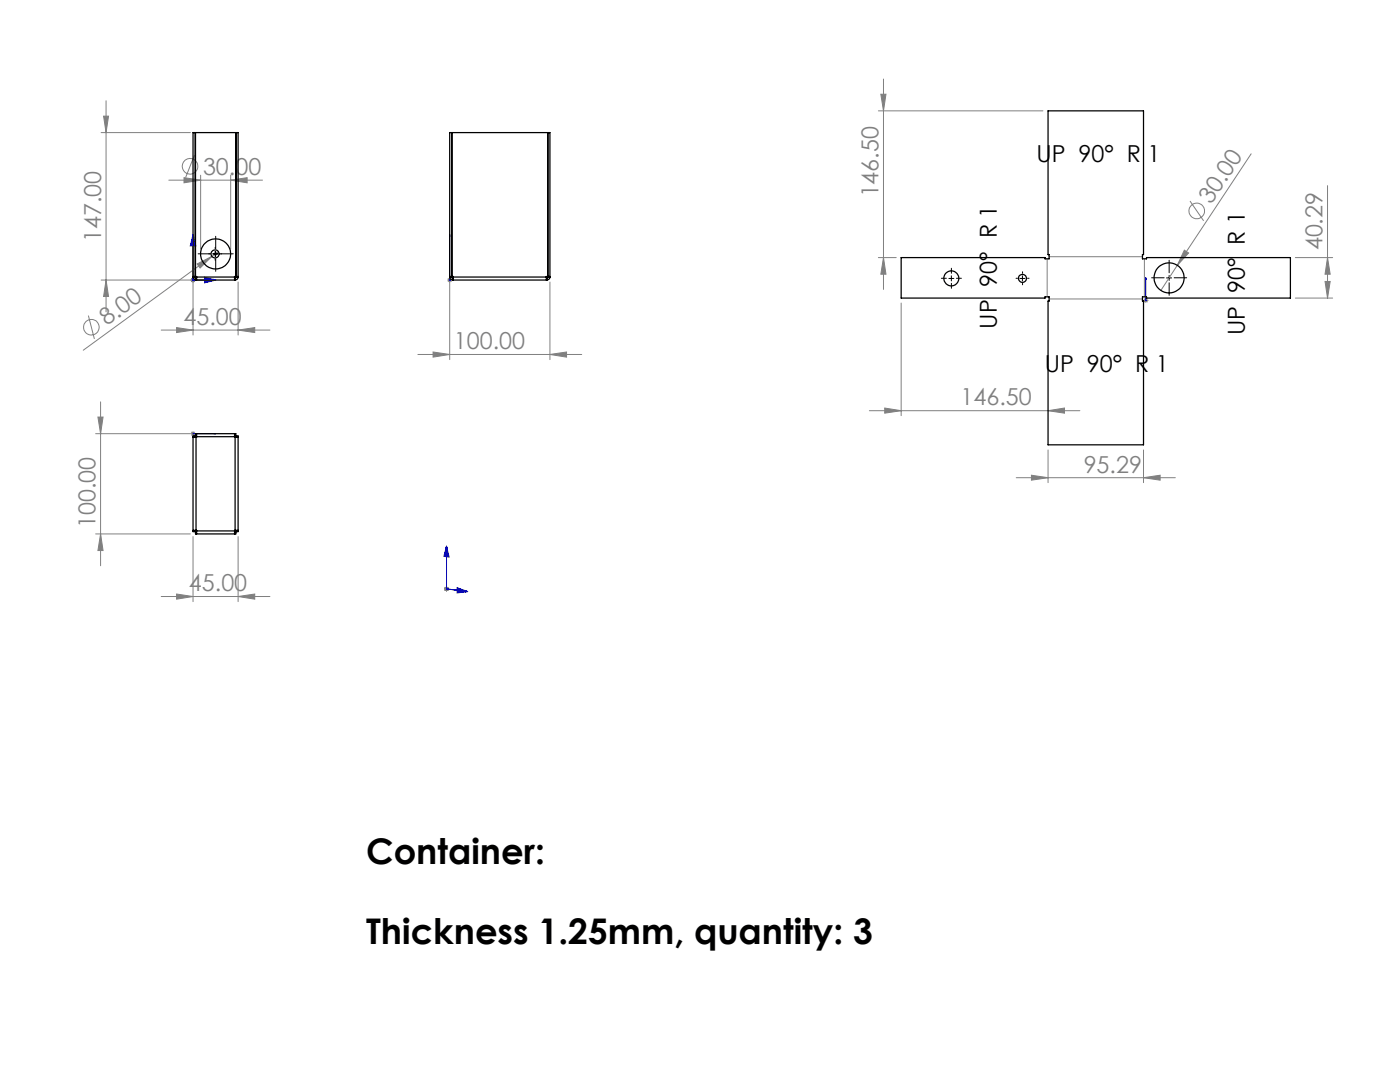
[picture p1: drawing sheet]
<svg xmlns="http://www.w3.org/2000/svg" width="279mm" height="216mm" viewBox="0 0 279 216" stroke-linecap="round" stroke-linejoin="round" font-family="sans-serif">
<g fill="none" stroke="#808080" stroke-width=".2">
<path d="M175.8 18.8h1l-.5 3.3zM176.3 15.8v41.9M20.2 26.5h17.8M20.7 23.2h1l-.5 3.3zM21.2 20.1v42.1M33.7 35.9h18.7M36.7 35.5l3.3 .4-3.3 .6zM38.8 31l-1.8 4.4M40 35v14.7M46 35.9l3.3-.4v1zM46 35v14.7M175.3 22.1h32.8"/>
<path d="M249.7 30.7l-14.8 22.3M264.9 37v22.5M21.2 55.9l.5 3.3h-1zM38.2 55.5l.7 .7M38.5 55.4v11.5M38.9 55.5l-.7 .7M39 55.9h-18.8M39.3 52.7l3-1.5-2.4 2.3zM42.3 51.2l-25.7 18.7M43.6 50.2l-1.3 1M47.5 56.3v10.6M89.3 55.9h.9"/>
<path d="M89.4 55.5l.7 .7M89.7 55.4v16.4M90.1 55.5l-.7 .7M109.7 56.3v15.5M175.3 51.4h3.6M176.3 51.4l.5 3.3h-1zM209 51.6v7.6M209.4 51.2h18.6M209.4 59.7h18.6M228.2 59.9h1M228.3 59.6l.7 .7M228.4 51.6v7.6"/>
<path d="M228.7 59.4v1M229 59.6l-.7 .7M234.9 53l-3.2 5M236.4 49.9l.8 .6-2.3 2.5zM237.5 40.1l2.7 4M258.5 51.4h7.5M258.5 59.5h7.5M264.4 56.2h1.1l-.6 3.3zM264.9 51.4l.6 3.3h-1.1zM17.6 63l1.2 4.6M32.2 65.9h21.7M35.2 65.4l3.3 .5-3.3 .5z"/>
<path d="M47.5 65.9l3.3-.5v1zM83.4 70.7h32.7M86.4 70.2l3.3 .5-3.3 .6zM109.7 70.7l3.4-.5v1.1zM179.8 60.5v22.4M19.5 83.2h1.1l-.5 3.3zM20.1 80.2v32.7M38.2 86.2l.7 .7M38.5 86v1M38.9 86.2l-.7 .7M39 86.5h-19.9M173.5 82h42"/>
<path d="M176.6 81.4l3.2 .6-3.2 .4zM202.8 95.3h31.8M205.8 94.8l3.4 .5-3.4 .5zM209.2 89.8v6.5M209.2 82l3.2-.6v1zM228.2 95.3l3.3-.5v1zM228.2 89.8v6.5M19.1 106.5h18.9M20.1 106.5l.5 3.4h-1.1zM32.2 119h21.7M35.2 118.5l3.3 .5-3.3 .6zM38.5 107.1v13"/>
<path d="M47.5 119l3.3-.5v1.1zM47.5 107.1v13M88.6 117.5h1M88.8 117.2l.7 .7M89.1 117v1M89.5 117.2l-.7 .7"/>
<circle cx="37.9" cy="33.2" r="1.55"/>
<circle cx="238.8" cy="42.1" r="1.57"/>
<circle cx="18.2" cy="65.3" r="1.56"/>
</g>
<g fill="none" stroke="#00f" stroke-width=".2">
<path d="M38.5 46.8v9.1h4.6M38.5 46.8l.1 .4h-.2zM38.5 46.8l.6 2.3h-1.1zM40.8 55.3l2.3 .6-2.3 .5zM42.6 55.7l.5 .2-.5 .1zM89.7 55.9h.1M89.7 46.8v9.1M89.7 55.7v.3zM89.7 46.8v.4v-.4M228.7 55.4v.4v-.4M228.7 59.8v.2zM228.7 59.9h.1"/>
<path d="M228.7 55.4v4.5M38.4 86.5h.2zM38.5 86.5h.1M38.5 86.5h4.6M43.1 86.5h-.5h.5M89.1 109l.1 .4h-.2zM89.1 109l.5 2.2-1-.2zM89.1 109v8.5l4.2 .5M91.2 117.3l2.1 .7-2.1 .3zM92.9 117.9l.4 .1-.4 .1z"/>
</g>
<g fill="none" stroke="#000" stroke-width=".2" stroke-dasharray="15.2 1.3 1.3 1.3">
<path d="M41.9 50.6h-.3M42 50.6h-2.5M42.9 49.6v-.3M42.9 51.6v.3M43 49.6v-2.5M43 51.6v2.5M43.9 50.6h.3M44 50.6h2.5M188.9 55.5h-1M189.9 54.5v-1M189.9 56.5v1M190.9 55.5h1"/>
<path d="M203.1 55.5h-.3M204.1 54.5v-.3M204.1 56.5v.3M205.1 55.5h.3M232.3 55.4h-2.5M233.3 54.4v-2.5M233.3 56.4v2.5M234.3 55.4h2.5"/>
</g>
<path d="M42.4 50.7h1.1M42.9 50.2v1M43 50.2v1M189.4 55.6h1M189.9 55v1.1M203.6 55.6h.9M204 55v1.1M232.8 55.5h1M233.3 55v1" fill="none" stroke="#000" stroke-width=".2"/>
<g fill="#00f">
<path d="M42.6 55.7l.5 .2-.5 .1zM38.5 46.8l.1 .4h-.2z"/>
<path d="M92.9 117.9l.4 .1-.4 .1zM89.1 109l.1 .4h-.2zM91.2 117.3l2.1 .7-2.1 .3zM89.1 109l.5 2.2-1-.2z"/>
<path d="M42.6 86.5h.5zM38.4 86.5h.2z"/>
<path d="M40.8 55.3l2.3 .6-2.3 .5zM38.5 46.8l.6 2.3h-1.1zM89.7 55.7v.3zM89.7 46.8v.4z"/>
<path d="M228.7 55.4v.4zM228.7 59.8v.2z"/>
</g>
<g fill="#808080">
<path d="M39.3 52.7l3-1.5-2.4 2.3z"/>
<path d="M236.4 49.9l.8 .6-2.3 2.5z"/>
<path d="M47.5 65.9l3.3-.5v1zM35.2 65.4l3.3 .5-3.3 .5zM47.5 119l3.3-.5v1.1zM35.2 118.5l3.3 .5-3.3 .6zM209.2 82l3.2-.6v1zM176.6 81.4l3.2 .6-3.2 .4z"/>
<path d="M36.7 35.5l3.3 .4-3.3 .6zM46 35.9l3.3-.4v1zM205.8 94.8l3.4 .5-3.4 .5zM228.2 95.3l3.3-.5v1z"/>
<path d="M109.7 70.7l3.4-.5v1.1zM86.4 70.2l3.3 .5-3.3 .6z"/>
<path d="M21.2 55.9l.5 3.3h-1zM20.7 23.2h1l-.5 3.3zM20.1 106.5l.5 3.4h-1.1zM19.5 83.2h1.1l-.5 3.3zM176.3 51.4l.5 3.3h-1zM175.8 18.8h1l-.5 3.3zM264.4 56.2h1.1l-.6 3.3zM264.9 51.4l.6 3.3h-1.1z"/>
</g>
<g fill="none" stroke="#000" stroke-width=".25">
<path d="M38.5 55.3a.6 .6 0 0 0 .6 .6M38.5 55.3h.4M38.5 55.2h.4M38.5 55.3v-28.8h.4v28.8M38.9 55.3l.2 .2M39.1 55.9h7.8M39.1 55.5v.4M39.1 55.5h.1M39.2 55.3v.6M39.2 55.3h7.6M39.2 55.3l-.2-.1v-28.7h8.1v28.7l-.3 .1M46.8 55.3v.6"/>
<path d="M46.8 55.5h.1M46.9 55.5v.4M47.1 55.3l-.2 .2M47.1 55.3h.4M47.1 55.2h.4M47.1 55.3v-28.8h.4v28.8M47.5 55.3a.6 .6 0 0 1-.6 .6M89.7 55.3a.6 .6 0 0 0 .6 .6M89.7 55.3h.4M89.7 55.2h.4M89.7 55.3v-28.8h.4v28.8M90.1 55.3l.2 .2"/>
<path d="M90.3 55.9h18.8M90.3 55.5h.2M90.3 55.5v.4M90.5 55.3v.6M90.5 55.3h18.5M90.5 55.3l-.3-.1v-28.7h19.1v28.7l-.3 .1M109 55.3v.6M109 55.5h.1M109.1 55.5v.4M109.4 55.3l-.3 .2M109.4 55.3h.3M109.4 55.2h.3"/>
<path d="M109.4 55.3v-28.8h.3v28.8M109.7 55.3a.6 .6 0 0 1-.6 .6M179.8 51.4h28.8v.2h.8v-.8h-.2v-28.7h19v28.7h-.2v.8h.8v-.2h28.7v8.1h-28.7v-.3h-.8v.9h.2v28.7h-19v-28.7h.2v-.9h-.8v.3h-28.8zM38.5 87.2h.6M38.9 87.2v-.2h-.4v19.1h.4v-.3M39.1 87.2v18.6M39.2 86.5v.6M39.2 87.1l-.1 .1M39.2 86.9h-.2v-.4h8.1v.4h-.3M39.2 87.1h7.6M46.8 86.5v.6M46.8 87.1l.1 .1"/>
<path d="M46.9 87.2h.6M46.9 87.2v18.6M47.1 87.2v-.2h.4v19.1h-.4v-.3M38.5 105.8h.6M39.1 105.8l.1 .1M39.2 105.9v.6M39.2 106.2h-.2v.3h8.1v-.3h-.3M39.2 105.9h7.6M46.8 105.9v.6M46.9 105.8h.6M46.9 105.8l-.1 .1"/>
<circle cx="42.9" cy="50.7" r=".81"/>
<circle cx="43" cy="50.7" r="3"/>
<circle cx="189.9" cy="55.5" r="1.5"/>
<circle cx="204.1" cy="55.5" r=".8"/>
<circle cx="233.3" cy="55.4" r="3"/>
</g>
<g font-size="7.1">
<text x="73.1" y="172.3">Container:</text>
<text x="73.1" y="188.4">Thickness 1.25mm, quantity: 3</text>
</g>
<g font-size="4.7" fill="#808080">
<text x="40.5" y="34.9">30.00</text>
<text x="175.3" y="39.4" transform="rotate(-90 175.3 39.4)">146.50</text>
<text x="241.7" y="40.9" transform="rotate(-57 241.7 40.9)">30.00</text>
<text x="20.2" y="48.3" transform="rotate(-90 20.2 48.3)">147.00</text>
<text x="264" y="50" transform="rotate(-90 264 50)">40.29</text>
<text x="21.3" y="65.1" transform="rotate(-36 21.3 65.1)">8.00</text>
<text x="36.6" y="64.8">45.00</text>
<text x="90.6" y="69.7">100.00</text>
<text x="191.7" y="80.9">146.50</text>
<text x="216.3" y="94.3">95.29</text>
<text x="19.1" y="105.4" transform="rotate(-90 19.1 105.4)">100.00</text>
<text x="37.7" y="118">45.00</text>
</g>
<g font-size="4.7">
<text x="206.8" y="32.3">UP 90° R 1</text>
<text x="198.9" y="65.6" transform="rotate(-90 198.9 65.6)">UP 90° R 1</text>
<text x="248.5" y="66.9" transform="rotate(-90 248.5 66.9)">UP 90° R 1</text>
<text x="208.5" y="74.2">UP 90° R 1</text>
</g>
</svg>
